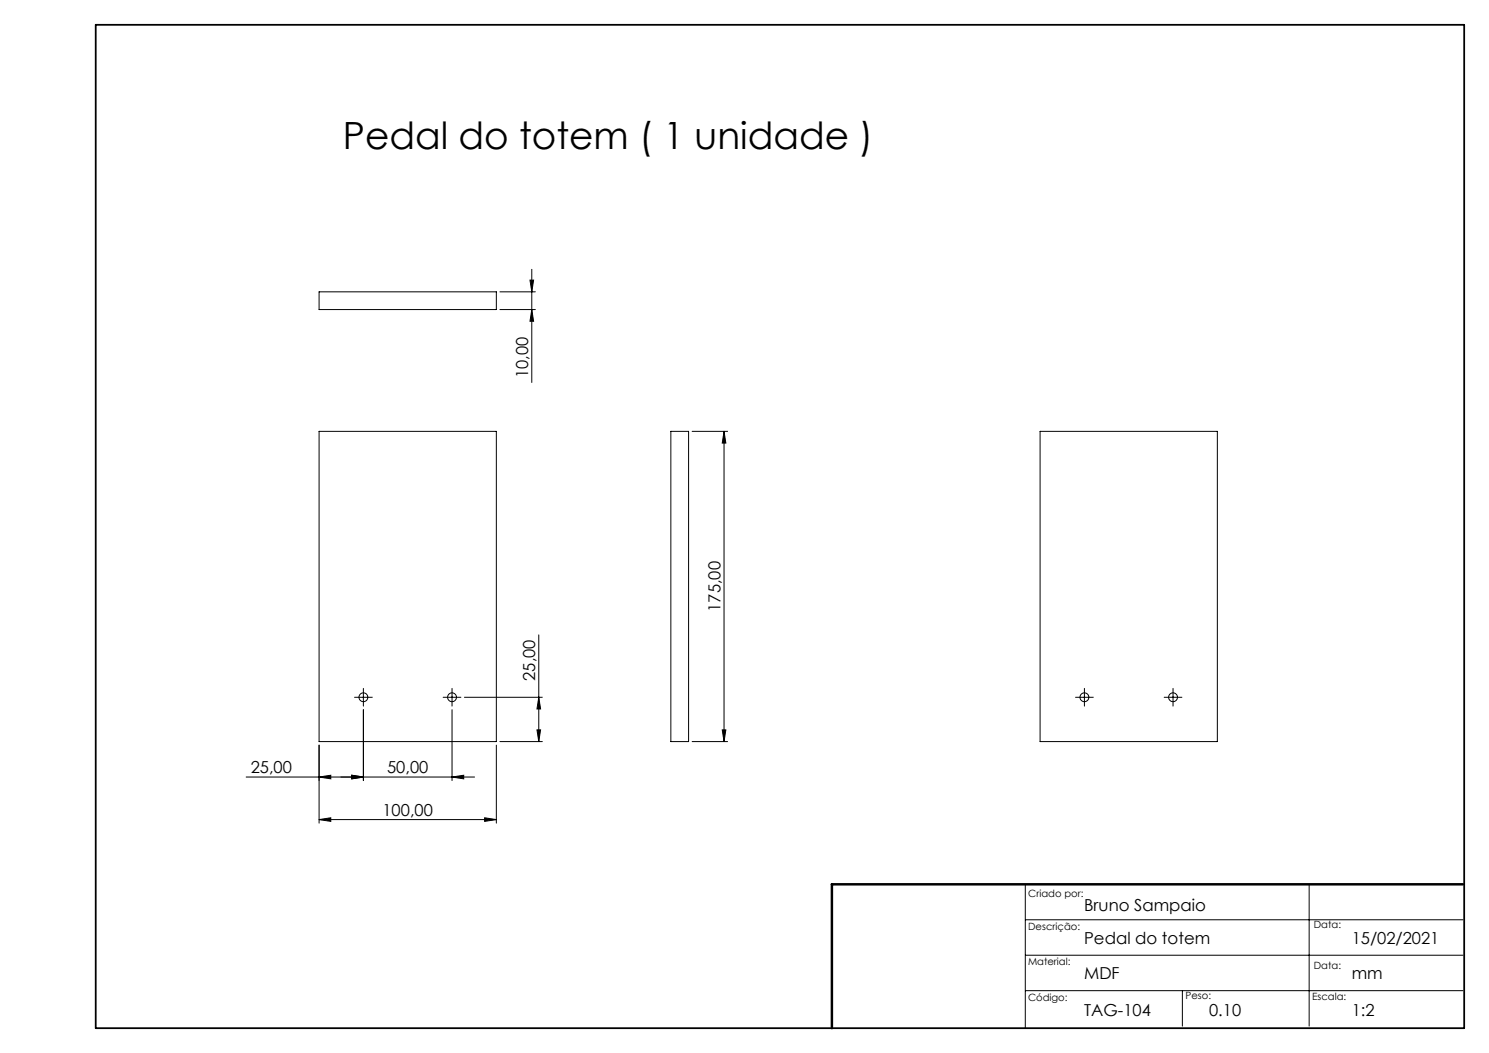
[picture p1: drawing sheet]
<svg xmlns="http://www.w3.org/2000/svg" width="420mm" height="297mm" viewBox="0 0 420 297" stroke-linecap="round" stroke-linejoin="round" font-family="sans-serif">
<g fill="none" stroke="#000" stroke-width=".28">
<path d="M149.5 79h1l-.5 3.3zM150 76v31.9M90 82.3h50v5h-50zM141 87.3h10M141 82.3h10M150 87.3l.5 3.3h-1zM90 121.7h50v87.5h-50zM189.2 121.7h5v87.5h-5zM195.2 121.7h10M204.2 121.7l.5 3.3h-1zM204.2 121.7v87.5M293.4 121.7h50v87.5h-50z"/>
<path d="M152 179.1v30.1M101.3 196.7h2.5M102.5 195.4v2.5M126.3 196.7h2.5M127.5 195.4v2.5M131 196.7h22M152 196.7l.5 3.3h-1zM304.6 196.7h2.5M305.9 195.4v2.5M329.6 196.7h2.5M330.9 195.4v2.5M69.4 219.2h64.5"/>
<path d="M90 219.2l3.3-.5v1zM90 210.2v22M99.2 218.7l3.3 .5-3.3 .5zM102.5 200.2v20M127.5 219.2l3.3-.5v1zM127.5 200.2v20M140 210.2v22M141 209.2h12M151.5 205.9h1l-.5 3.3zM195.2 209.2h10M203.7 205.9h1l-.5 3.3zM90 231.2l3.3-.5v1z"/>
<path d="M90 231.2h50M136.7 230.7l3.3 .5-3.3 .5zM289.2 259.4h123.5M289.2 249.4v40.6M369.3 249.4v40M289.2 279.4h123.5M289.2 269.4h123.5M333.5 279.4v10"/>
<circle cx="102.5" cy="196.7" r="1.25"/>
<circle cx="127.5" cy="196.7" r="1.25"/>
<circle cx="305.9" cy="196.7" r="1.25"/>
<circle cx="330.9" cy="196.7" r="1.25"/>
</g>
<path d="M27 7h386v283h-386z" fill="none" stroke="#000" stroke-width=".5"/>
<path d="M412.7 249.4h-178v40.6" fill="none" stroke="#000" stroke-width=".7"/>
<g fill="none" stroke="#000" stroke-width=".28" stroke-dasharray="15.2 1.3 1.3 1.3">
<path d="M101.3 196.7h-1.3M102.5 195.4v-1.2M102.5 197.9v1.3M103.8 196.7h1.2M126.3 196.7h-1.3M127.5 195.4v-1.2M127.5 197.9v1.3M128.8 196.7h1.2M304.6 196.7h-1.2M305.9 195.4v-1.2M305.9 197.9v1.3M307.1 196.7h1.3"/>
<path d="M329.6 196.7h-1.2M330.9 195.4v-1.2M330.9 197.9v1.3M332.1 196.7h1.3"/>
</g>
<g fill="#000">
<path d="M152 196.7l.5 3.3h-1zM151.5 205.9h1l-.5 3.3z"/>
<path d="M99.2 218.7l3.3 .5-3.3 .5zM127.5 219.2l3.3-.5v1z"/>
<path d="M99.2 218.7l3.3 .5-3.3 .5zM90 219.2l3.3-.5v1z"/>
<path d="M203.7 205.9h1l-.5 3.3zM204.2 121.7l.5 3.3h-1zM150 87.3l.5 3.3h-1zM149.5 79h1l-.5 3.3z"/>
<path d="M90 231.2l3.3-.5v1zM136.7 230.7l3.3 .5-3.3 .5z"/>
</g>
<text font-size="10.6" x="96.7" y="42.1">Pedal do totem ( 1 unidade )</text>
<g font-size="4.7">
<text x="149" y="106.6" transform="rotate(-90 149 106.6)">10,00</text>
<text x="203.2" y="172.5" transform="rotate(-90 203.2 172.5)">175,00</text>
<text x="151" y="192" transform="rotate(-90 151 192)">25,00</text>
<text x="70.7" y="218.2">25,00</text>
<text x="109.2" y="218.2">50,00</text>
<text x="107.9" y="230.1">100,00</text>
<text x="305.8" y="257">Bruno Sampaio</text>
<text x="305.8" y="266.2">Pedal do totem</text>
<text x="381.3" y="266.2">15/02/2021</text>
<text x="305.8" y="276.2">MDF</text>
<text x="381.3" y="276.2">mm</text>
<text x="305.8" y="286.5">TAG-104</text>
<text x="341.1" y="286.5">0.10</text>
<text x="381.3" y="286.5">1:2</text>
</g>
<g font-size="2.8">
<text x="290" y="253">Criado por:</text>
<text x="290" y="262.2">Descrição:</text>
<text x="370.6" y="261.8">Data:</text>
<text x="290" y="272.1">Material:</text>
<text x="370.6" y="273.2">Data:</text>
<text x="334.4" y="281.7">Peso:</text>
<text x="290" y="282.4">Código:</text>
<text x="370.1" y="282">Escala:</text>
</g>
</svg>
